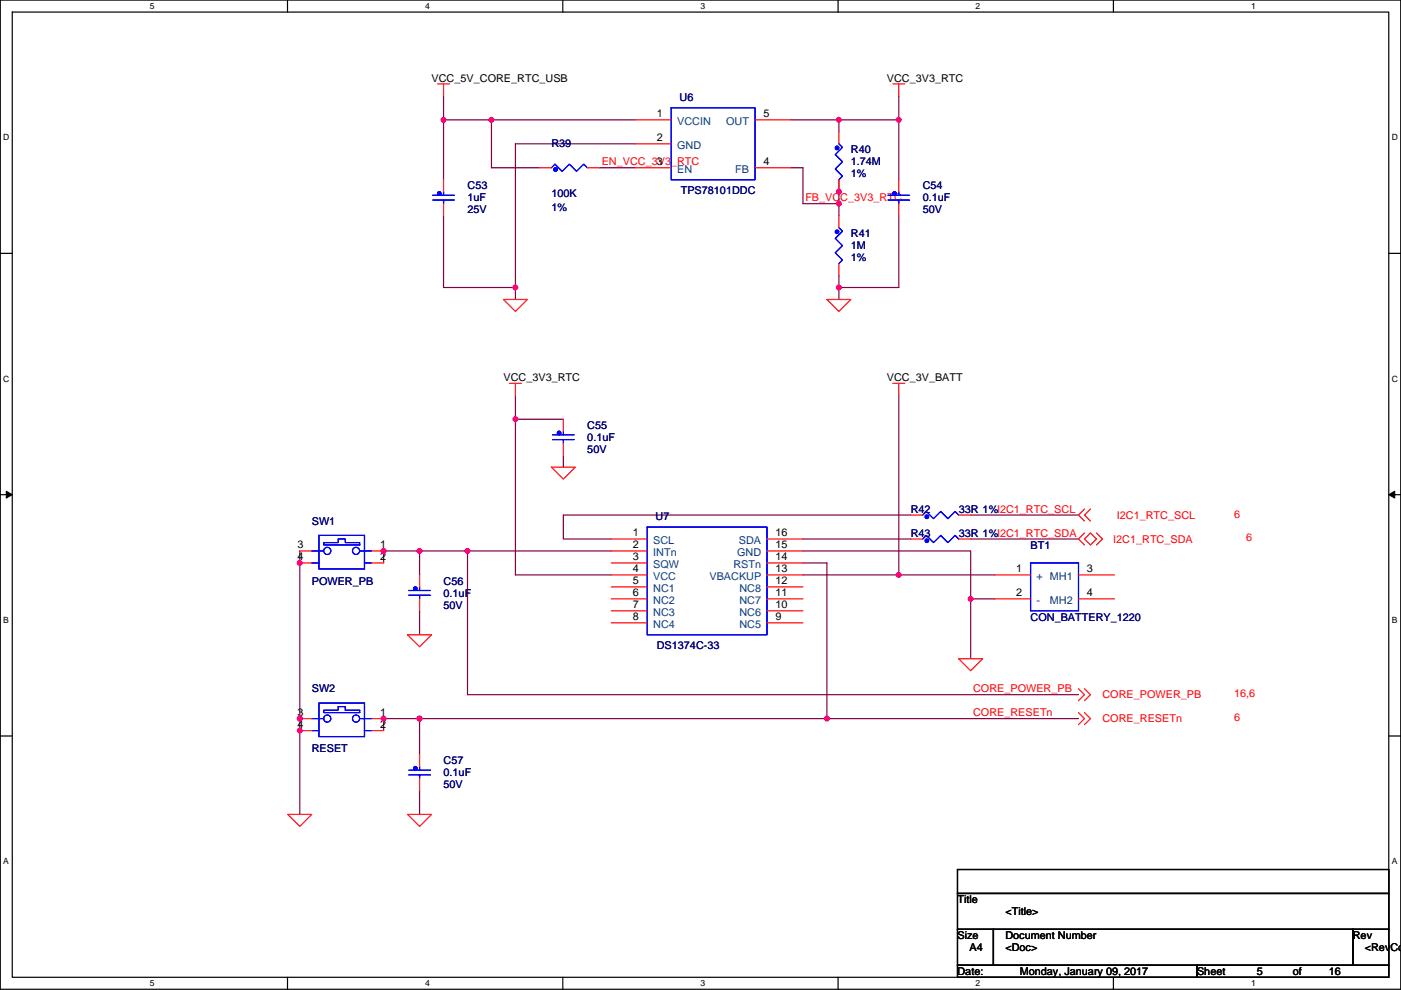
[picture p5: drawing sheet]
<svg xmlns="http://www.w3.org/2000/svg" width="297mm" height="210mm" viewBox="0 0 297 210" stroke-linecap="round" stroke-linejoin="round" font-family="sans-serif">
<path d="M.1 0h296.9v209.8h-296.9zM2.6 2.6h291.8v204.7h-291.8z" fill="none" stroke="#000" stroke-width=".25"/>
<g fill="#fff">
<path d="M31.8 .3h1v2h-1z"/>
<path d="M31.8 207.5h1v2.1h-1z"/>
</g>
<path d="M61 0v2.6M61 207.3v2.5" fill="none" stroke="#000" stroke-width=".25"/>
<g fill="#fff">
<path d="M90.1 .3h1v2h-1z"/>
<path d="M90.1 207.5h1v2.1h-1z"/>
</g>
<path d="M119.3 0v2.6M119.3 207.3v2.5" fill="none" stroke="#000" stroke-width=".25"/>
<g fill="#fff">
<path d="M148.5 .3h1v2h-1z"/>
<path d="M148.5 207.5h1v2.1h-1z"/>
</g>
<path d="M177.7 0v2.6M177.7 207.3v2.5" fill="none" stroke="#000" stroke-width=".25"/>
<g fill="#fff">
<path d="M206.9 .3h1v2h-1z"/>
<path d="M206.9 207.5h1v2.1h-1z"/>
</g>
<path d="M236.1 0v2.6M236.1 207.3v2.5" fill="none" stroke="#000" stroke-width=".25"/>
<g fill="#fff">
<path d="M265.2 .3h1v2h-1z"/>
<path d="M265.2 207.5h1v2.1h-1z"/>
<path d="M.7 28.2h1.3v2h-1.3z"/>
<path d="M295.1 28.2h1.3v2h-1.3z"/>
<path d="M.7 79.3h1.3v2.1h-1.3z"/>
<path d="M295.1 79.3h1.3v2.1h-1.3z"/>
</g>
<path d="M.1 53.7h2.5M294.4 53.7h2.6" fill="none" stroke="#000" stroke-width=".25"/>
<g fill="#fff">
<path d="M.7 130.5h1.2v2h-1.2z"/>
<path d="M295.1 130.5h1.2v2h-1.2z"/>
</g>
<path d="M.1 104.9h2.5M294.4 104.9h2.6" fill="none" stroke="#000" stroke-width=".25"/>
<path d="M1.3 104.2l1.3 .7-1.3 .7zM294.4 104.9l1.3-.7v1.4z" fill="#000" stroke="#000" stroke-width=".21"/>
<g fill="#fff">
<path d="M.7 181.7h1.2v2h-1.2z"/>
<path d="M295.1 181.7h1.2v2h-1.2z"/>
</g>
<path d="M.1 156.1h2.5M294.4 156.1h2.6M203 184.4h91.4v5.1h-91.4zM203 189.5h91.4v7.6h-91.4zM203 197.1h7.6v7.6h-7.6zM210.6 197.1h76.2v7.6h-76.2zM286.8 197.1h7.6v7.6h-7.6zM203 204.7h50.8v2.6h-50.8zM253.8 204.7h40.6v2.6h-40.6z" fill="none" stroke="#000" stroke-width=".25"/>
<g fill="none" stroke="#800040" stroke-width=".25">
<path d="M94 20.3v5.1M94 25.4v12.7M94 25.4h10.2M104.2 25.4h30.5M104.2 25.4v10.2h10.2M127.1 35.6h7.6M134.7 30.5h-25.4v30.5M167.7 25.4h10.2M167.7 35.6h2.5v7.6h7.7M177.9 38.1v5.1M177.9 25.4v2.6M177.9 25.4h12.7"/>
<path d="M190.6 25.4v12.7M190.6 20.3v5.1M94 45.7v15.3h15.3M177.9 58.4v2.6M177.9 43.2v2.5M190.6 45.7v15.3h-12.7M109.3 61v2.5M177.9 61v2.5M109.3 88.9v33h20.3M109.3 83.8v5.1M109.3 88.9h10.1M119.4 96.5v2.6"/>
<path d="M190.6 83.8v38.1M63.6 116.9v55.8M81.3 119.4v-2.5h7.7v5M89 116.9h10.1v30.4h129.6M99.1 116.9h30.5M170.2 116.9h35.6v10.1M170.2 119.4h5.1v33M170.2 114.3h22.9M193.1 109.2h-73.7v5.1h10.2M205.8 114.3h22.9M205.8 109.2h22.9M89 129.6v5"/>
<path d="M170.2 121.9h20.4M190.6 121.9h20.3M205.8 127v12.7M205.8 127h5.1M89 152.4h-7.7v2.6M89 152.4v7.6M89 152.4h86.3M175.3 152.4h53.4M89 167.7v5"/>
</g>
<g fill="#f0f" stroke="#f0f" stroke-width=".25">
<circle cx="104.2" cy="25.4" r=".5"/>
<circle cx="94" cy="25.4" r=".5"/>
<circle cx="190.5" cy="25.4" r=".5"/>
<circle cx="177.8" cy="43.2" r=".5"/>
<circle cx="177.8" cy="61" r=".5"/>
<circle cx="109.3" cy="61" r=".5"/>
<circle cx="177.8" cy="25.4" r=".5"/>
<circle cx="177.8" cy="40.6" r=".5"/>
<circle cx="109.3" cy="88.9" r=".5"/>
<circle cx="99.1" cy="116.8" r=".5"/>
<circle cx="88.9" cy="116.8" r=".5"/>
<circle cx="81.3" cy="116.8" r=".5"/>
<circle cx="63.5" cy="152.4" r=".5"/>
<circle cx="63.5" cy="119.4" r=".5"/>
<circle cx="63.5" cy="154.9" r=".5"/>
<circle cx="88.9" cy="152.4" r=".5"/>
<circle cx="81.3" cy="152.4" r=".5"/>
<circle cx="175.3" cy="152.4" r=".5"/>
<circle cx="205.8" cy="127" r=".5"/>
<circle cx="190.5" cy="121.9" r=".5"/>
</g>
<g fill="none" stroke="#f00" stroke-width=".25">
<path d="M92.8 17.8h2.5M94 17.8v2.5M189.3 17.8h2.5M190.6 17.8v2.5M94 38.1v2.6M114.4 35.6h2.5M124.5 35.6h2.6M134.7 25.4h7.6M134.7 30.5h7.6M134.7 35.6h7.6M160.1 35.6h7.6M160.1 25.4h7.6"/>
<path d="M177.9 28v2.5M177.9 38.1v2.6M190.6 38.1v2.6M94 43.2v2.5M177.9 45.7v2.6M177.9 55.9v2.5M190.6 43.2v2.5M106.7 63.5h5.1l-2.5 2.6zM175.3 63.5h5.1l-2.5 2.6zM108 81.3h2.6M109.3 81.3v2.5M116.9 99.1h5.1l-2.6 2.5z"/>
<path d="M119.4 88.9v2.6M119.4 94v2.5M189.3 81.3h2.5M190.6 81.3v2.5M63.6 116.9h2.5M63.6 119.4h2.5M78.8 116.9h2.5M78.8 119.4h2.5M129.6 114.3h7.6M129.6 116.9h7.6M129.6 119.4h7.6M162.6 119.4h7.6"/>
<path d="M162.6 116.9h7.6M162.6 114.3h7.6M193.1 109.2h2.5M193.1 114.3h2.5M203.3 109.2h2.5M203.3 114.3h2.5M229.9 114.3l1.3-1.2 1.3 1.2-1.3 1.3zM229.9 113.1l-1.2 1.2 1.2 1.3M229.9 108l-1.2 1.2 1.2 1.3M231.2 108l-1.3 1.2 1.3 1.3M232.5 113.1l1.2 1.2-1.2 1.3M86.4 134.6h5.1l-2.5 2.6z"/>
<path d="M89 121.9v2.6M89 127v2.6M129.6 121.9h7.6M129.6 124.5h7.6M129.6 127h7.6M129.6 129.6h7.6M129.6 132.1h7.6M162.6 132.1h7.6M162.6 129.6h7.6M162.6 127h7.6M162.6 124.5h7.6M162.6 121.9h7.6"/>
<path d="M203.3 139.7h5l-2.5 2.6zM210.9 121.9h7.6M210.9 127h7.6M228.7 121.9h7.6M228.7 127h7.6M63.6 152.4h2.5M63.6 155h2.5M78.8 152.4h2.5M78.8 155h2.5M228.7 146.1l1.2 1.2-1.2 1.3M228.7 151.2l1.2 1.2-1.2 1.3M229.9 146.1l1.3 1.2-1.3 1.3"/>
<path d="M229.9 151.2l1.3 1.2-1.3 1.3M61 172.7h5.1l-2.5 2.6zM86.4 172.7h5.1l-2.5 2.6zM89 160v2.6M89 165.1v2.6"/>
</g>
<g fill="none" stroke="#00f" stroke-width=".25">
<path d="M116.9 35.6l.8-.8 1.5 1.5 1.5-1.5 1.5 1.5 1.6-1.5 .7 .8M142.3 22.9h17.8v15.2h-17.8zM177.9 30.5l.7 .8-1.5 1.5 1.5 1.5-1.5 1.5 1.5 1.6-.7 .7M91.8 42.4h4.5M91.8 41.4h4.5M94 42.4v.8M94 40.7v.7M177.9 48.3l.7 .7-1.5 1.6 1.5 1.5-1.5 1.5 1.5 1.5-.7 .8M188.3 42.4h4.5M188.3 41.4h4.5M190.6 42.4v.8M190.6 40.7v.7"/>
<path d="M117.2 93.2h4.5M117.2 92.2h4.5M119.4 93.2v.8M119.4 91.5v.7M66.1 119.4h1.5M66.1 116.9h2.5M67.6 113.6h9.7v7.1h-9.7zM68.6 115.1h3.1v-.8h1.5v.8h3.1v.5h-7.7zM76.3 116.9h2.5M77.3 119.4h1.5M137.2 111.8h25.4v22.8h-25.4zM195.6 109.2l.8-.7 1.5 1.5 1.5-1.5 1.6 1.5 1.5-1.5 .8 .7"/>
<path d="M195.6 114.3l.8-.7 1.5 1.5 1.5-1.5 1.6 1.5 1.5-1.5 .8 .7M218.5 119.4h10.2v10.2h-10.2zM86.7 126.3h4.5M86.7 125.2h4.5M89 126.3v.7M89 124.5v.7M66.1 155h1.5M66.1 152.4h2.5M67.6 149.1h9.7v7.1h-9.7zM68.6 150.6h3.1v-.7h1.5v.7h3.1v.6h-7.7zM76.3 152.4h2.5M77.3 155h1.5"/>
<path d="M86.7 164.4h4.5M86.7 163.3h4.5M89 164.4v.7M89 162.6v.7"/>
<circle cx="69.4" cy="116.8" r=".76"/>
<circle cx="75.5" cy="116.8" r=".76"/>
<circle cx="69.4" cy="152.4" r=".76"/>
<circle cx="75.5" cy="152.4" r=".76"/>
</g>
<g fill="#00f" stroke="#00f" stroke-width=".25">
<circle cx="189.7" cy="41" r=".38"/>
<circle cx="88.1" cy="124.8" r=".38"/>
<circle cx="196.5" cy="109.6" r=".38"/>
<circle cx="177.5" cy="31.4" r=".38"/>
<circle cx="93.1" cy="41" r=".38"/>
<circle cx="88.1" cy="162.9" r=".38"/>
<circle cx="177.5" cy="49.2" r=".38"/>
<circle cx="118.5" cy="91.8" r=".38"/>
<circle cx="117.8" cy="35.9" r=".38"/>
<circle cx="196.5" cy="114.7" r=".38"/>
</g>
<g font-size="2.3">
<text x="91.5" y="17.3">VCC_5V_CORE_RTC_USB</text>
<text x="188" y="17.3">VCC_3V3_RTC</text>
<text x="139.3" y="24.9">1</text>
<text x="139.3" y="30">2</text>
<text x="161.9" y="24.9">5</text>
<text x="139.3" y="35.1">3</text>
<text x="161.9" y="35.1">4</text>
<text x="106.7" y="80.8">VCC_3V3_RTC</text>
<text x="188" y="80.8">VCC_3V_BATT</text>
<text x="134.2" y="113.8">1</text>
<text x="164.4" y="113.8">16</text>
<text x="63.1" y="116.3">3</text>
<text x="63.1" y="118.9">4</text>
<text x="80.6" y="116.3">1</text>
<text x="80.6" y="118.9">2</text>
<text x="134.2" y="116.3">2</text>
<text x="134.2" y="118.9">3</text>
<text x="164.4" y="116.3">15</text>
<text x="164.4" y="118.9">14</text>
<text x="134.2" y="121.4">4</text>
<text x="134.2" y="124">5</text>
<text x="164.4" y="121.4">13</text>
<text x="164.4" y="124">12</text>
<text x="215.5" y="121.4">1</text>
<text x="230.4" y="121.4">3</text>
<text x="134.2" y="126.5">6</text>
<text x="134.2" y="129">7</text>
<text x="134.2" y="131.6">8</text>
<text x="164.4" y="131.6">9</text>
<text x="164.4" y="129">10</text>
<text x="164.4" y="126.5">11</text>
<text x="215.5" y="126.5">2</text>
<text x="230.4" y="126.5">4</text>
<text x="63.1" y="151.9">3</text>
<text x="63.1" y="154.4">4</text>
<text x="80.6" y="151.9">1</text>
<text x="80.6" y="154.4">2</text>
<text x="203" y="191.6">Title</text>
<text x="213.2" y="194.1">&lt;Title&gt;</text>
<text x="203" y="199.2">Size</text>
<text x="205.5" y="201.7">A4</text>
<text x="213.2" y="199.2">Document Number</text>
<text x="213.2" y="201.7">&lt;Doc&gt;</text>
<text x="286.8" y="199.2">Rev</text>
<text x="289.4" y="201.7">&lt;RevCo</text>
<text x="203" y="206.8">Date:</text>
<text x="216.2" y="206.8">Monday, January 09, 2017</text>
<text x="253.8" y="206.8">Sheet</text>
<text x="266.5" y="206.8">5</text>
<text x="274.1" y="206.8">of</text>
<text x="281.7" y="206.8">16</text>
</g>
<g font-size="2.3" fill="#000080">
<text x="144.1" y="21.4">U6</text>
<text x="116.9" y="31.3">R39</text>
<text x="180.4" y="32.6">R40</text>
<text x="180.4" y="35.1">1.74M</text>
<text x="99.1" y="40.2">C53</text>
<text x="116.9" y="41.7">100K</text>
<text x="144.3" y="41.2">TPS78101DDC</text>
<text x="180.4" y="37.6">1%</text>
<text x="195.6" y="40.2">C54</text>
<text x="99.1" y="42.7">1uF</text>
<text x="99.1" y="45.3">25V</text>
<text x="116.9" y="44.7">1%</text>
<text x="195.6" y="42.7">0.1uF</text>
<text x="195.6" y="45.3">50V</text>
<text x="180.4" y="50.3">R41</text>
<text x="180.4" y="52.9">1M</text>
<text x="180.4" y="55.4">1%</text>
<text x="124.5" y="91">C55</text>
<text x="124.5" y="93.5">0.1uF</text>
<text x="124.5" y="96.1">50V</text>
<text x="66.1" y="111.3">SW1</text>
<text x="139" y="110.3">U7</text>
<text x="193.1" y="108.8">R42</text>
<text x="193.1" y="113.8">R43</text>
<text x="203.3" y="108.8">33R 1%I2C1_RTC_SCL</text>
<text x="203.3" y="113.8">33R 1%I2C1_RTC_SDA</text>
<text x="218.5" y="116.4">BT1</text>
<text x="66.1" y="124">POWER_PB</text>
<text x="94" y="124">C56</text>
<text x="94" y="126.5">0.1uF</text>
<text x="94" y="129.1">50V</text>
<text x="218.5" y="131.6">CON_BATTERY_1220</text>
<text x="139.3" y="137.7">DS1374C-33</text>
<text x="66.1" y="146.9">SW2</text>
<text x="66.1" y="159.6">RESET</text>
<text x="94" y="162.1">C57</text>
<text x="94" y="164.6">0.1uF</text>
<text x="94" y="167.2">50V</text>
</g>
<g font-size="2.3" fill="#004080">
<text x="143.6" y="26.5">VCCIN</text>
<text x="154" y="26.5">OUT</text>
<text x="143.6" y="31.5">GND</text>
<text x="143.6" y="36.6">EN</text>
<text x="155.9" y="36.6">FB</text>
<text x="138.5" y="115.4">SCL</text>
<text x="138.5" y="117.9">INTn</text>
<text x="156.3" y="117.9">GND</text>
<text x="156.7" y="115.4">SDA</text>
<text x="138.5" y="120.4">SQW</text>
<text x="138.5" y="123">VCC</text>
<text x="138.5" y="125.5">NC1</text>
<text x="150.4" y="123">VBACKUP</text>
<text x="155.5" y="120.4">RSTn</text>
<text x="156.8" y="125.5">NC8</text>
<text x="219.8" y="123">+ MH1</text>
<text x="138.5" y="128.1">NC2</text>
<text x="138.5" y="130.6">NC3</text>
<text x="156.8" y="130.6">NC6</text>
<text x="156.8" y="128.1">NC7</text>
<text x="219.8" y="128.1">-</text>
<text x="222.6" y="128.1">MH2</text>
<text x="138.5" y="133.1">NC4</text>
<text x="156.8" y="133.1">NC5</text>
</g>
<g font-size="2.3" fill="#f00">
<text x="127.6" y="35.1">EN_VCC_3V3_RTC</text>
<text x="170.7" y="42.7">FB_VCC_3V3_RTC</text>
<text x="236.8" y="110">I2C1_RTC_SCL</text>
<text x="261.7" y="109.8">6</text>
<text x="236" y="115.1">I2C1_RTC_SDA</text>
<text x="264.2" y="114.9">6</text>
<text x="206.3" y="146.8">CORE_POWER_PB</text>
<text x="233.7" y="148.1">CORE_POWER_PB</text>
<text x="261.7" y="147.9">16,6</text>
<text x="206.3" y="151.9">CORE_RESETn</text>
<text x="233.7" y="153.2">CORE_RESETn</text>
<text x="261.7" y="153">6</text>
</g>
<g font-size="1.8">
<text x="31.8" y="1.9">5</text>
<text x="90.1" y="1.9">4</text>
<text x="148.5" y="1.9">3</text>
<text x="206.9" y="1.9">2</text>
<text x="265.2" y="1.9">1</text>
<text x=".7" y="29.8">D</text>
<text x="295.1" y="29.8">D</text>
<text x=".7" y="81">C</text>
<text x="295.1" y="81">C</text>
<text x=".7" y="132.1">B</text>
<text x="295.1" y="132.1">B</text>
<text x=".7" y="183.3">A</text>
<text x="295.1" y="183.3">A</text>
<text x="31.8" y="209.2">5</text>
<text x="90.1" y="209.2">4</text>
<text x="148.5" y="209.2">3</text>
<text x="206.9" y="209.2">2</text>
<text x="265.2" y="209.2">1</text>
</g>
</svg>
